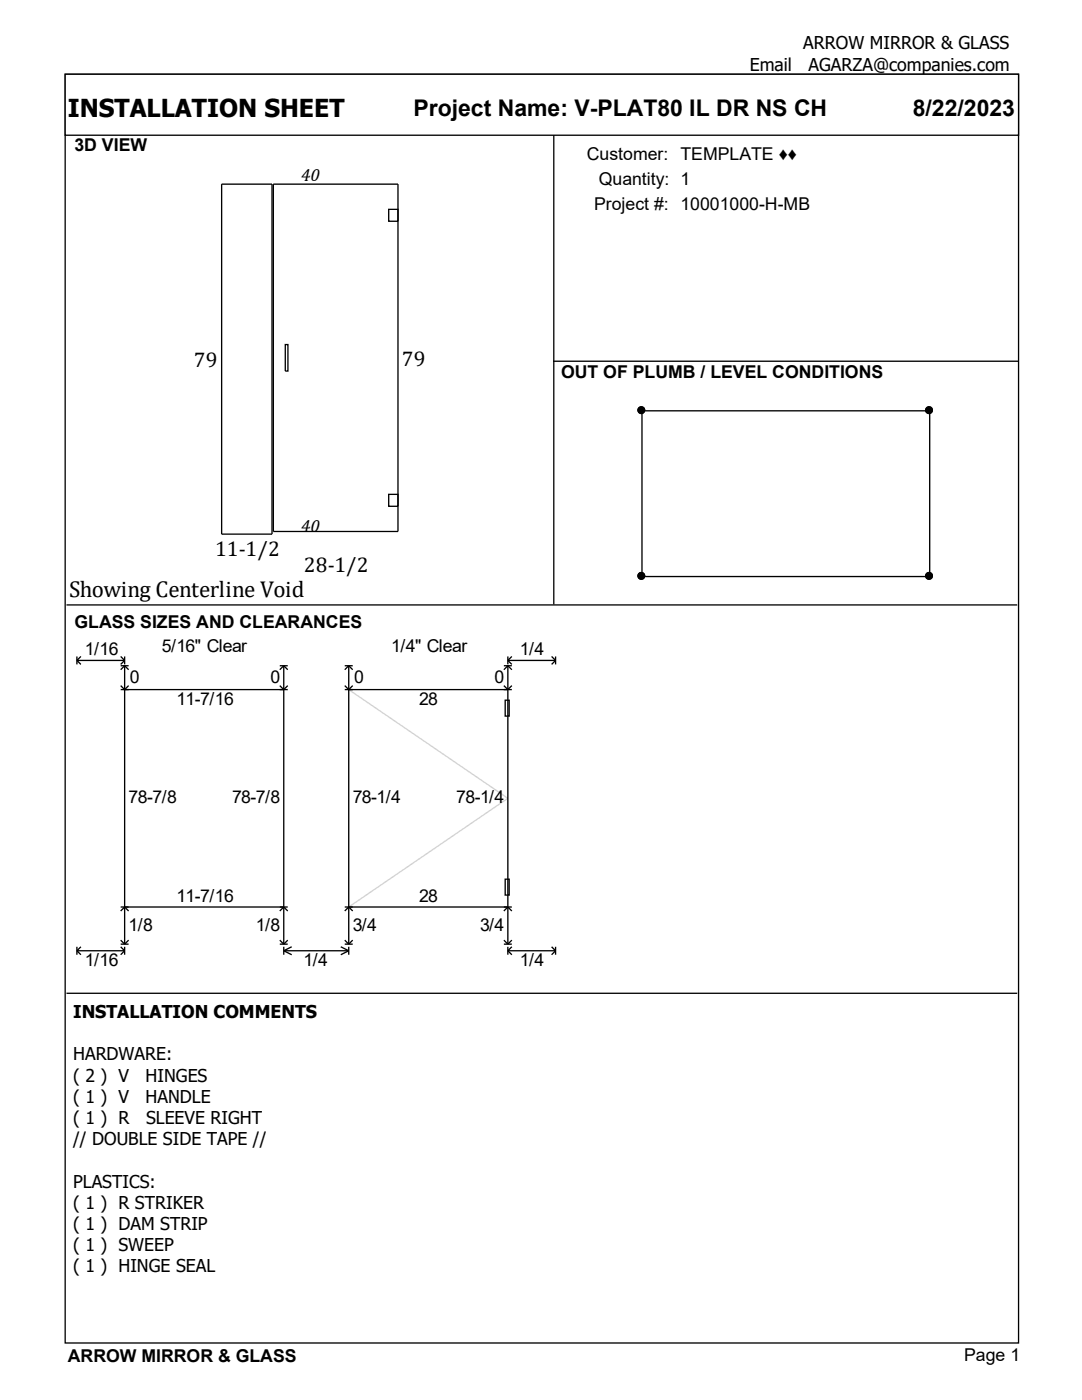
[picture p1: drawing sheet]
<svg xmlns="http://www.w3.org/2000/svg" width="216mm" height="279mm" viewBox="0 0 216 279" stroke-linecap="round" stroke-linejoin="round" font-family="sans-serif">
<g fill="#fff" stroke="#000" stroke-width=".26">
<path d="M13 14.8h190.2v253.2h-190.2z"/>
<path d="M13 14.8h190.2v12.2h-190.2z"/>
</g>
<path d="M13.5 30.7h96.7v89.4h-96.7z" fill="#fff"/>
<path d="M44.2 36.7h10.1v69.9h-10.1zM54.5 36.7h24.9v69.4h-24.9zM110.5 27v93.6M77.6 41.8h1.8v2.4h-1.8zM56.9 68.8h.6v5.3h-.6zM110.4 72.1h92.8M77.6 98.7h1.8v2.3h-1.8z" fill="none" stroke="#000" stroke-width=".26"/>
<path d="M110.9 77h91.9v43.1h-91.9z" fill="#fff"/>
<g fill="#000" stroke="#000" stroke-width=".26">
<circle cx="128" cy="81.9" r=".66"/>
<circle cx="185.4" cy="81.9" r=".66"/>
<circle cx="128" cy="114.9" r=".66"/>
<circle cx="185.4" cy="114.9" r=".66"/>
</g>
<path d="M128.1 82h57.4v33.1h-57.4zM13.3 120.7h189.7" fill="none" stroke="#000" stroke-width=".26"/>
<path d="M14.3 126.8h187.4v68.8h-187.4z" fill="#fff"/>
<g fill="none" stroke="#000" stroke-width=".26">
<path d="M15.3 131v1.6M15.3 131.8h9.6M15.3 131.8l.8 .8M16.1 131l-.8 .8M24.1 131l.8 .8M24.1 137.6h33.3M24.1 132.9h1.6M24.1 136.8l.8 .8 .8-.8M24.9 131v1.6M24.9 132.9v55.5M24.9 131.8l-.8 .8M24.9 132.9l-.8 .8"/>
<path d="M24.9 132.9l.8 .8M55.8 132.9h1.6M55.8 136.8l.8 .8 .8-.8M56.6 132.9v55.5M56.6 132.9l-.8 .8M56.6 132.9l.8 .8M68.8 137.6h33.3M68.8 132.9h1.6M68.8 136.8l.8 .8 .8-.8M69.6 132.9v55.5M69.6 132.9l-.8 .8M69.6 132.9l.8 .8"/>
<path d="M100.5 132.9h1.6M100.5 136.8l.8 .8 .8-.8M100.8 139.7h.8v3.2h-.8zM101.3 131.8h9.6M101.3 131v1.6M101.3 132.9v55.5M101.3 131.8l.8 .8M101.3 132.9l-.8 .8M101.3 132.9l.8 .8M102.1 131l-.8 .8M110.1 131l.8 .8M110.9 131v1.6"/>
<path d="M110.9 131.8l-.8 .8M100.8 175.5h.8v3.1h-.8zM13.3 198.2h189.7M15.3 189.7h9.6M15.3 189v1.5M15.3 189.7l.8 .8M16.1 189l-.8 .7M24.1 189l.8 .7M24.1 181h33.3M24.1 188.4h1.6M24.1 187.6l.8 .8M24.1 181.8l.8-.8 .8 .8"/>
<path d="M24.9 189v1.5M24.9 189.7l-.8 .8M25.7 187.6l-.8 .8M55.8 188.4h1.6M55.8 187.6l.8 .8M55.8 181.8l.8-.8 .8 .8M56.6 189.7h13M56.6 189v1.5M56.6 189.7l1.6 .8M57.4 187.6l-.8 .8M58.2 189l-1.6 .7M68 189l1.6 .7"/>
<path d="M68.8 181h33.3M68.8 188.4h1.6M68.8 187.6l.8 .8M68.8 181.8l.8-.8 .8 .8M69.6 189v1.5M69.6 189.7l-1.6 .8M70.4 187.6l-.8 .8M100.5 188.4h1.6M100.5 187.6l.8 .8M100.5 181.8l.8-.8 .8 .8M101.3 189.7h9.6M101.3 189v1.5"/>
<path d="M101.3 189.7l.8 .8M102.1 187.6l-.8 .8M102.1 189l-.8 .7M110.1 189l.8 .7M110.9 189v1.5M110.9 189.7l-.8 .8"/>
</g>
<path d="M69.6 137.6l31.7 21.7-31.7 21.7" fill="none" stroke="#d3d3d3" stroke-width=".26"/>
<text font-size="4.9" x="13.5" y="23.3">INSTALLATION SHEET</text>
<g font-size="4.6">
<text x="82.5" y="23.1">Project Name: V-PLAT80 IL DR NS CH</text>
<text x="182.1" y="23.1">8/22/2023</text>
<text x="13.8" y="119.2">Showing Centerline Void</text>
</g>
<g font-size="4.2">
<text x="38.7" y="73.3">79</text>
<text x="80.2" y="73">79</text>
<text x="42.9" y="110.9">11-1/2</text>
<text x="60.6" y="114.1">28-1/2</text>
</g>
<g font-size="3.5">
<text x="160.3" y="9.9">ARROW MIRROR &amp; GLASS</text>
<text x="149.6" y="14.1">Email</text>
<text x="161.3" y="14.1">AGARZA@companies.com</text>
<text x="14.9" y="30.2">3D VIEW</text>
<text x="117.1" y="31.9">Customer: TEMPLATE ♦♦</text>
<text x="60.1" y="36.1">40</text>
<text x="118.5" y="41.9">Project #: 10001000-H-MB</text>
<text x="119.5" y="36.9">Quantity: 1</text>
<text x="112" y="75.3">OUT OF PLUMB / LEVEL CONDITIONS</text>
<text x="60.1" y="106.2">40</text>
<text x="14.9" y="125.3">GLASS SIZES AND CLEARANCES</text>
<text x="16.9" y="130.7">1/16</text>
<text x="32.3" y="130.2">5/16&quot; Clear</text>
<text x="78.1" y="130.2">1/4&quot; Clear</text>
<text x="103.7" y="130.7">1/4</text>
<text x="25.9" y="136.3">0</text>
<text x="54" y="136.3">0</text>
<text x="70.6" y="136.3">0</text>
<text x="98.7" y="136.3">0</text>
<text x="35.2" y="140.8">11-7/16</text>
<text x="83.6" y="140.8">28</text>
<text x="25.7" y="160.3">78-7/8</text>
<text x="46.3" y="160.3">78-7/8</text>
<text x="70.4" y="160.3">78-1/4</text>
<text x="91" y="160.3">78-1/4</text>
<text x="35.2" y="179.9">11-7/16</text>
<text x="83.6" y="179.9">28</text>
<text x="25.7" y="185.7">1/8</text>
<text x="51.1" y="185.7">1/8</text>
<text x="70.4" y="185.7">3/4</text>
<text x="95.8" y="185.7">3/4</text>
<text x="16.9" y="192.9">1/16</text>
<text x="60.6" y="192.9">1/4</text>
<text x="103.7" y="192.9">1/4</text>
<text x="14.6" y="203.1">INSTALLATION COMMENTS</text>
<text x="14.6" y="211.6">HARDWARE:</text>
<text x="14.6" y="215.8">( 2 ) V</text>
<text x="29.1" y="215.8">HINGES</text>
<text x="14.6" y="220.1">( 1 ) V</text>
<text x="29.1" y="220.1">HANDLE</text>
<text x="14.6" y="224.3">( 1 ) R</text>
<text x="29.1" y="224.3">SLEEVE RIGHT</text>
<text x="14.6" y="228.5">// DOUBLE SIDE TAPE //</text>
<text x="14.6" y="237">PLASTICS:</text>
<text x="14.6" y="241.2">( 1 ) R STRIKER</text>
<text x="14.6" y="245.5">( 1 ) DAM STRIP</text>
<text x="14.6" y="249.7">( 1 ) SWEEP</text>
<text x="14.6" y="253.9">( 1 ) HINGE SEAL</text>
<text x="13.5" y="271.8">ARROW MIRROR &amp; GLASS</text>
<text x="192.4" y="271.7">Page 1</text>
</g>
</svg>
